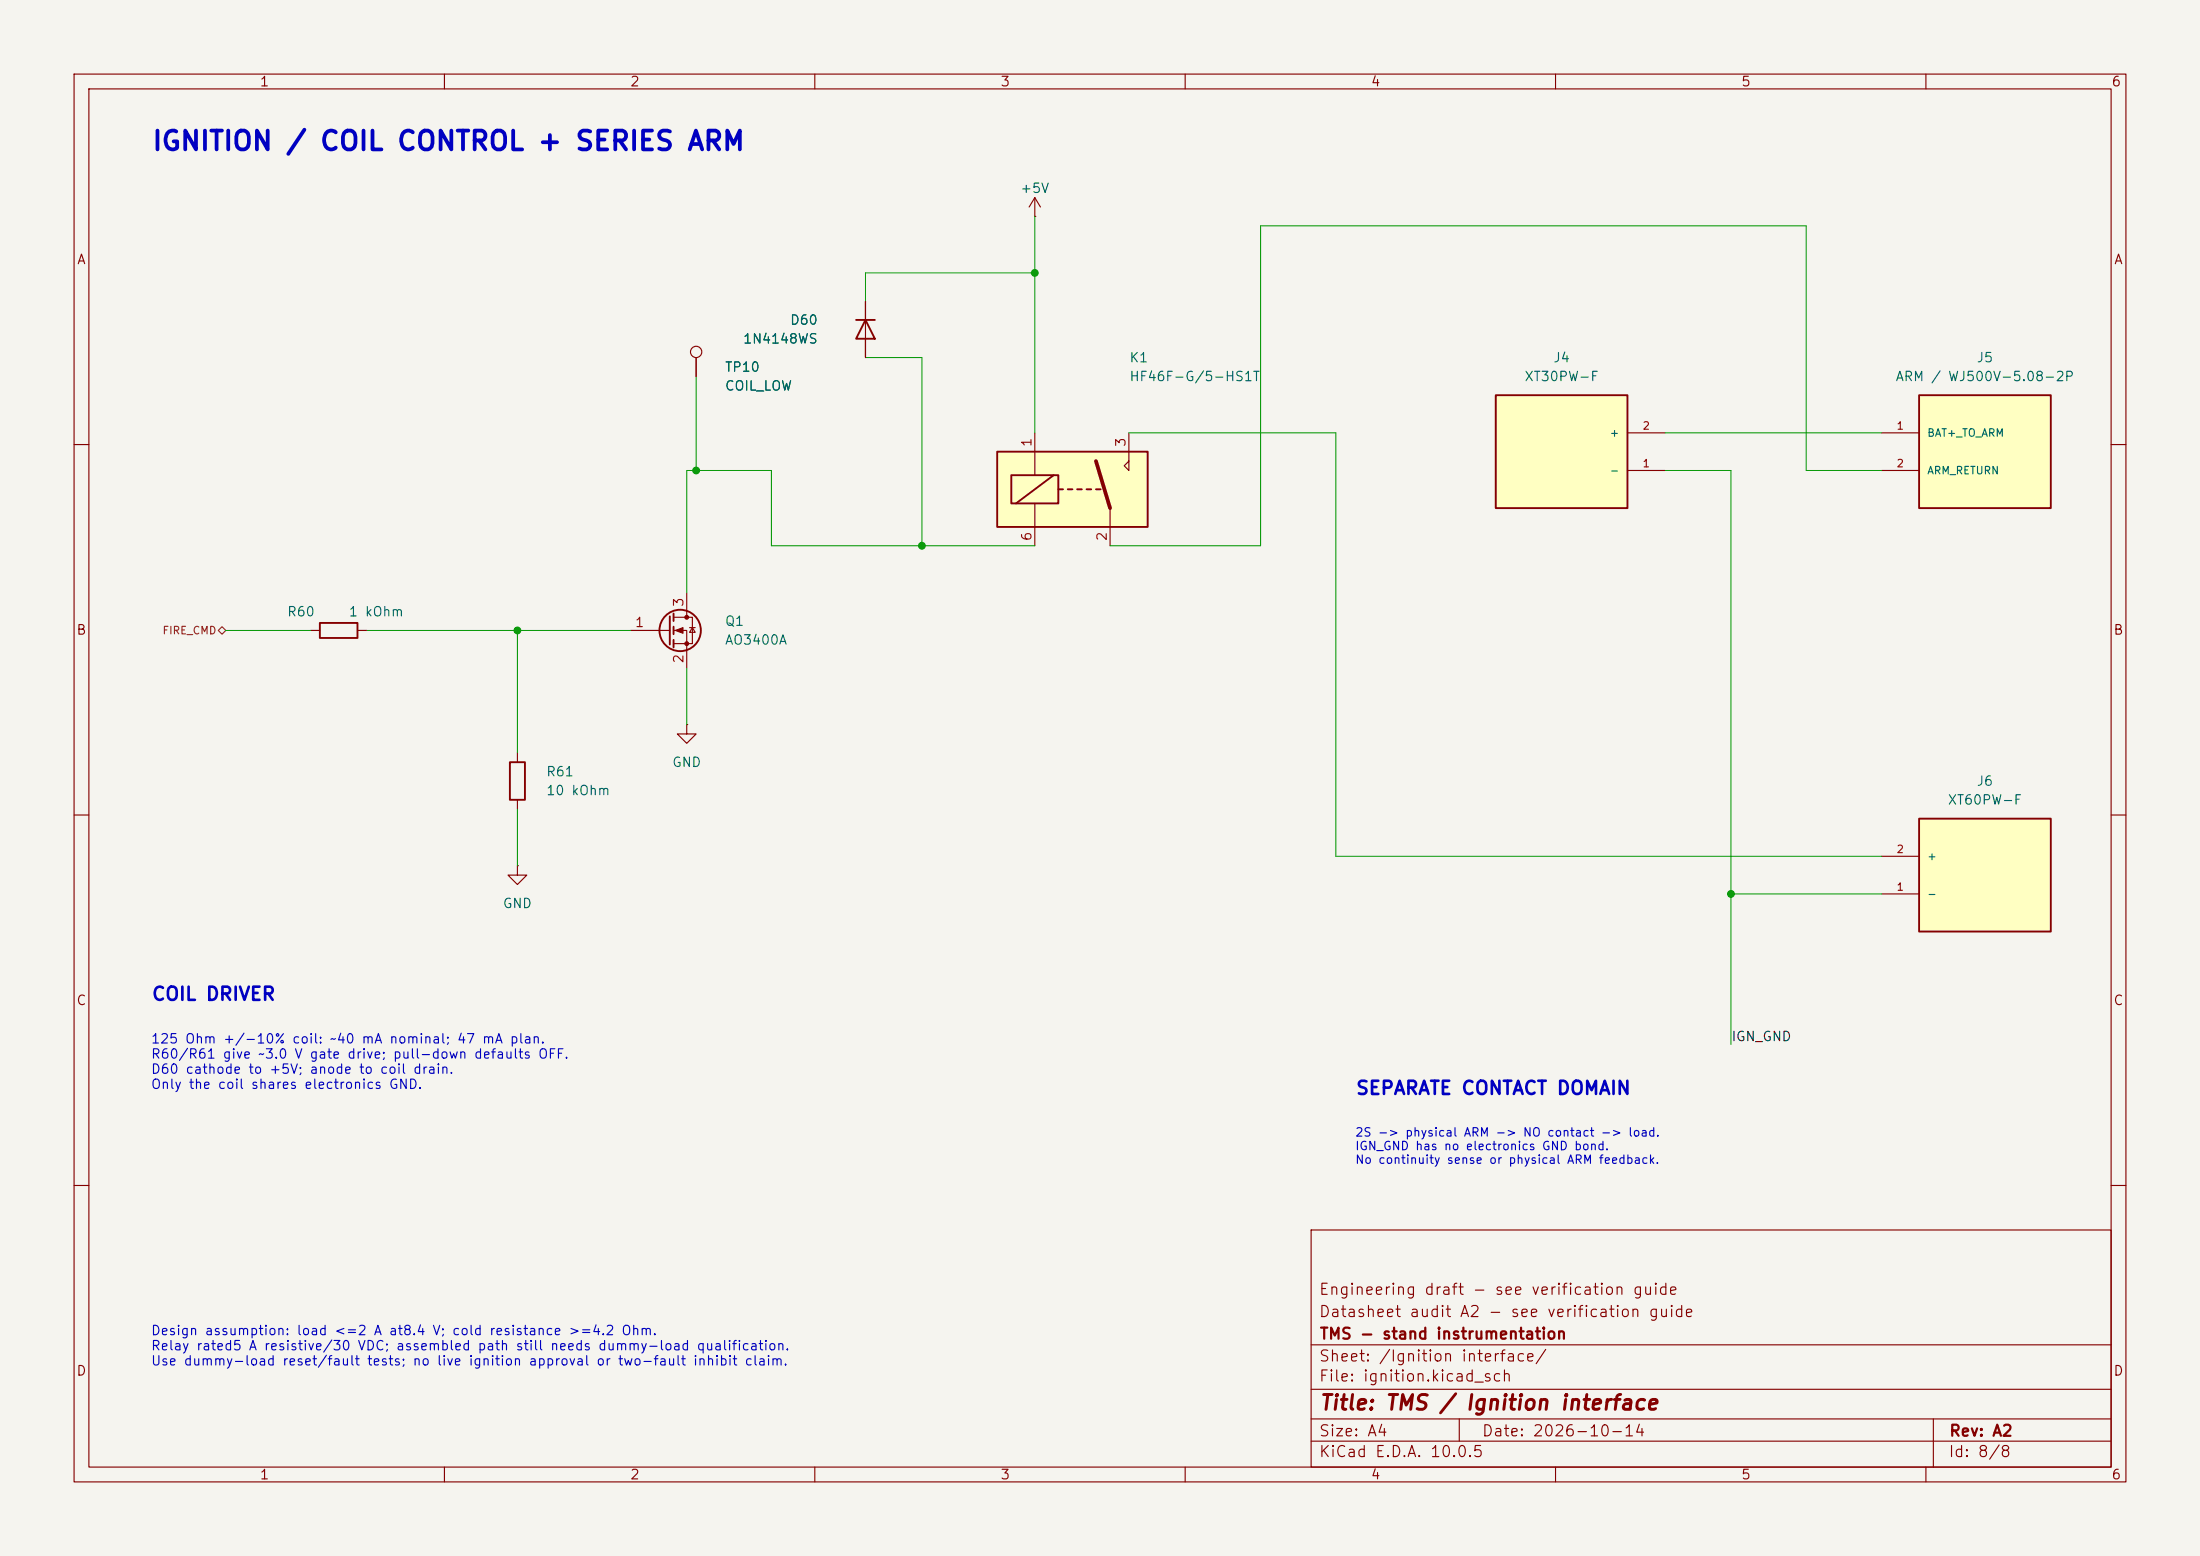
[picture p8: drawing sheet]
<svg xmlns="http://www.w3.org/2000/svg" width="297mm" height="210mm" viewBox="0 0 297 210" stroke-linecap="round" stroke-linejoin="round" font-family="sans-serif">
<path d="M0 0h297v210h-297z" fill="#f5f4ef" stroke="#f5f4ef" stroke-width=".14"/>
<g fill="none" stroke="#840000" stroke-width=".15">
<path d="M10 10h277v190h-277zM12 12h273v186h-273zM60 10v2M110 10v2M160 10v2M210 10v2M260 10v2M10 60h2M285 60h2M10 110h2M69.8 116.8v1.3h1.3l-1.3 1.3-1.2-1.3h1.2M69.8 116.8h.1"/>
<path d="M285 110h2M10 160h2M177 166h108v32h-108zM285 160h2M60 198v2M110 198v2M160 198v2M177 194.5h108M177 191.5h108M177 187.5h108M177 181.5h108M197 191.5v3"/>
<path d="M210 198v2M260 198v2M261 191.5v6.5"/>
</g>
<path d="M259.1 53.3h17.8v15.3h-17.8z" fill="#ffffc2"/>
<path d="M259.1 53.3h17.8v15.3h-17.8zM43.2 84.1h5.1v2h-5.1z" fill="none" stroke="#840000" stroke-width=".25"/>
<path d="M254 58.4h5.1M254 63.5h5.1M41.9 85.1h1.3M48.3 85.1h1.2" fill="none" stroke="#840000" stroke-width=".15"/>
<path d="M259.1 110.5h17.8v15.2h-17.8z" fill="#ffffc2"/>
<path d="M259.1 110.5h17.8v15.2h-17.8z" fill="none" stroke="#840000" stroke-width=".25"/>
<path d="M254 115.6h5.1M254 120.7h5.1" fill="none" stroke="#840000" stroke-width=".15"/>
<path d="M134.6 61h20.3v10.1h-20.3z" fill="#ffffc2"/>
<g fill="none" stroke="#840000" stroke-width=".15">
<path d="M139.7 29.2h.1M139.7 26.7v2.5M139.7 26.7l-.8 1.2M139.7 26.7l.8 1.2M116.8 40.6v7.7M139.7 58.4v5.7M152.4 58.4v5.1l-.6-.6 .6-.7M139.7 67.9v5.8M149.9 68.6v5.1M85.1 85.1h5.3M90.9 83.3h2.6v3.6h-2.6M90.9 85.1h1.8v5.1"/>
<path d="M92.7 80v3.3M93.1 84.7h.8M93.5 84.7l.4 .6h-.8z"/>
</g>
<g fill="none" stroke="#840000" stroke-width=".25">
<path d="M115.6 43.2h2.5M116.8 43.2l1.3 2.5h-2.5zM134.6 61h20.3v10.1h-20.3zM136.5 64.1h6.4v3.8h-6.4zM142.2 64.1l-5 3.8M142.9 66h.6M144.1 66h.7M145.4 66h.6M146.7 66h.6M148 66h.6M90.4 83.2v3.8M90.9 82.8v1"/>
<path d="M90.9 84.6v1M90.9 86.4v1"/>
<circle cx="91.8" cy="85.1" r="2.79"/>
</g>
<path d="M148 62.2l1.9 6.4" fill="none" stroke="#840000" stroke-width=".51"/>
<g fill="#840000" stroke="#840000" stroke-width=".15">
<path d="M91.2 85.1l1-.4v.8z"/>
<circle cx="92.7" cy="83.3" r=".25"/>
<circle cx="92.7" cy="86.9" r=".25"/>
</g>
<path d="M201.9 53.3h17.8v15.3h-17.8z" fill="#ffffc2"/>
<path d="M201.9 53.3h17.8v15.3h-17.8zM68.8 102.9h2.1v5.1h-2.1z" fill="none" stroke="#840000" stroke-width=".25"/>
<g fill="none" stroke="#840000" stroke-width=".15">
<path d="M94 48.3v2.5M116.8 40.6v2.6M116.8 45.7v2.6M219.7 58.4h5.1M219.7 63.5h5.1M92.7 97.8v1.3h1.3l-1.3 1.2-1.3-1.2h1.3M92.7 97.8h.1M69.8 101.6v1.3M69.8 108v1.2"/>
<circle cx="94" cy="47.5" r=".76"/>
</g>
<path d="M29.5 85.1l.5-.5 .5 .5-.5 .5z" fill="none" stroke="#725600" stroke-width=".15"/>
<g fill="none" stroke="#009600" stroke-width=".14">
<path d="M139.7 36.8h-22.9v3.8M139.7 29.2v29.2M94 50.8v12.7M116.8 48.3h7.7v25.4M152.4 58.4h27.9v57.2h73.7M224.8 58.4h29.2M139.7 73.7h-35.6v-10.2h-11.4v16.5M224.8 63.5h8.9v77.5M254 63.5h-10.2v-33h-73.6v43.2h-20.3M30.5 85.1h11.4M49.5 85.1h35.6M69.8 85.1v16.5"/>
<path d="M92.7 90.2v7.6M69.8 109.2v7.6M233.7 120.7h20.3"/>
</g>
<g fill="#009600" stroke="#009600" stroke-width=".14">
<circle cx="94" cy="63.5" r=".46"/>
<circle cx="124.5" cy="73.7" r=".46"/>
<circle cx="69.8" cy="85.1" r=".46"/>
<circle cx="233.7" cy="120.7" r=".46"/>
<circle cx="139.7" cy="36.8" r=".46"/>
</g>
<text font-size="2.5" fill="#0000c2" x="20.4" y="20.9">IGNITION / COIL CONTROL + SERIES ARM</text>
<text font-size="2" fill="#840000" x="178" y="190.8">Title: TMS / Ignition interface</text>
<g font-size="1.8" fill="#0000c2">
<text x="20.4" y="135.5">COIL DRIVER</text>
<text x="182.9" y="148.2">SEPARATE CONTACT DOMAIN</text>
</g>
<g font-size="1.5" fill="#840000">
<text x="178" y="178.1">Datasheet audit A2 - see verification guide</text>
<text x="178" y="175.1">Engineering draft - see verification guide</text>
<text x="178" y="184.1">Sheet: /Ignition interface/</text>
<text x="178" y="181.1">TMS - stand instrumentation</text>
<text x="178" y="186.8">File: ignition.kicad_sch</text>
<text x="178" y="197">KiCad E.D.A. 10.0.5</text>
<text x="178" y="194.2">Size: A4</text>
<text x="200" y="194.2">Date: 2026-10-14</text>
<text x="263" y="197">Id: 8/8</text>
<text x="263" y="194.2">Rev: A2</text>
</g>
<g font-size="1.3" fill="#840000">
<text x="35" y="12">1</text>
<text x="85" y="12">2</text>
<text x="135" y="12">3</text>
<text x="185" y="12">4</text>
<text x="235" y="12">5</text>
<text x="285" y="12">6</text>
<text x="10.3" y="36">A</text>
<text x="285.3" y="36">A</text>
<text x="10.2" y="86">B</text>
<text x="285.2" y="86">B</text>
<text x="10.2" y="136">C</text>
<text x="285.2" y="136">C</text>
<text x="10.2" y="186">D</text>
<text x="285.2" y="186">D</text>
<text x="35" y="200">1</text>
<text x="85" y="200">2</text>
<text x="135" y="200">3</text>
<text x="185" y="200">4</text>
<text x="235" y="200">5</text>
<text x="285" y="200">6</text>
</g>
<g font-size="1.3" fill="#006464">
<text x="137.6" y="26.4">+5V</text>
<text x="100.2" y="46.7">1N4148WS</text>
<text x="106.6" y="44.1">D60</text>
<text x="97.8" y="50.5">TP10</text>
<text x="97.8" y="53">COIL_LOW</text>
<text x="152.4" y="49.2">K1</text>
<text x="152.4" y="51.8">HF46F-G/5-HS1T</text>
<text x="205.7" y="51.8">XT30PW-F</text>
<text x="209.6" y="49.2">J4</text>
<text x="255.8" y="51.8">ARM / WJ500V-5.08-2P</text>
<text x="266.8" y="49.2">J5</text>
<text x="38.7" y="83.5">R60</text>
<text x="47" y="83.5">1 kOhm</text>
<text x="97.8" y="84.8">Q1</text>
<text x="97.8" y="87.3">AO3400A</text>
<text x="73.6" y="105.1">R61</text>
<text x="73.6" y="107.6">10 kOhm</text>
<text x="90.6" y="103.8">GND</text>
<text x="266.8" y="106.4">J6</text>
<text x="262.9" y="108.9">XT60PW-F</text>
<text x="67.8" y="122.9">GND</text>
</g>
<g font-size="1.3" fill="#a90000">
<text x="139.6" y="60.4" transform="rotate(-90 139.6 60.4)">1</text>
<text x="152.3" y="60.4" transform="rotate(-90 152.3 60.4)">3</text>
<text x="139.6" y="73.1" transform="rotate(-90 139.6 73.1)">6</text>
<text x="149.7" y="73.1" transform="rotate(-90 149.7 73.1)">2</text>
<text x="92.6" y="82" transform="rotate(-90 92.6 82)">3</text>
<text x="85.6" y="85">1</text>
<text x="92.6" y="89.6" transform="rotate(-90 92.6 89.6)">2</text>
</g>
<g font-size="1.3" fill="#0000c2">
<text x="20.3" y="141.2">125 Ohm +/-10% coil: ~40 mA nominal; 47 mA plan.</text>
<text x="20.3" y="143.2">R60/R61 give ~3.0 V gate drive; pull-down defaults OFF.</text>
<text x="20.3" y="145.2">D60 cathode to +5V; anode to coil drain.</text>
<text x="20.3" y="147.3">Only the coil shares electronics GND.</text>
<text x="20.3" y="180.5">Design assumption: load &lt;=2 A at8.4 V; cold resistance &gt;=4.2 Ohm.</text>
<text x="20.3" y="182.6">Relay rated5 A resistive/30 VDC; assembled path still needs dummy-load qualification.</text>
<text x="20.3" y="184.6">Use dummy-load reset/fault tests; no live ignition approval or two-fault inhibit claim.</text>
</g>
<text font-size="1.3" fill="#0f0f0f" x="233.7" y="140.8">IGN_GND</text>
<g font-size="1.1" fill="#0000c2">
<text x="182.9" y="153.7">2S -&gt; physical ARM -&gt; NO contact -&gt; load.</text>
<text x="182.9" y="155.5">IGN_GND has no electronics GND bond.</text>
<text x="182.9" y="157.4">No continuity sense or physical ARM feedback.</text>
</g>
<g font-size="1" fill="#006464">
<text x="217.2" y="59.2">+</text>
<text x="260.1" y="59.2">BAT+_TO_ARM</text>
<text x="217.2" y="64.3">-</text>
<text x="260.1" y="64.3">ARM_RETURN</text>
<text x="260.1" y="116.3">+</text>
<text x="260.1" y="121.4">-</text>
</g>
<g font-size="1" fill="#a90000">
<text x="221.7" y="58.2">2</text>
<text x="256" y="58.2">1</text>
<text x="221.7" y="63.3">1</text>
<text x="256" y="63.3">2</text>
<text x="256" y="115.4">2</text>
<text x="256" y="120.5">1</text>
</g>
<text font-size="1" fill="#725600" x="21.9" y="85.9">FIRE_CMD</text>
</svg>
